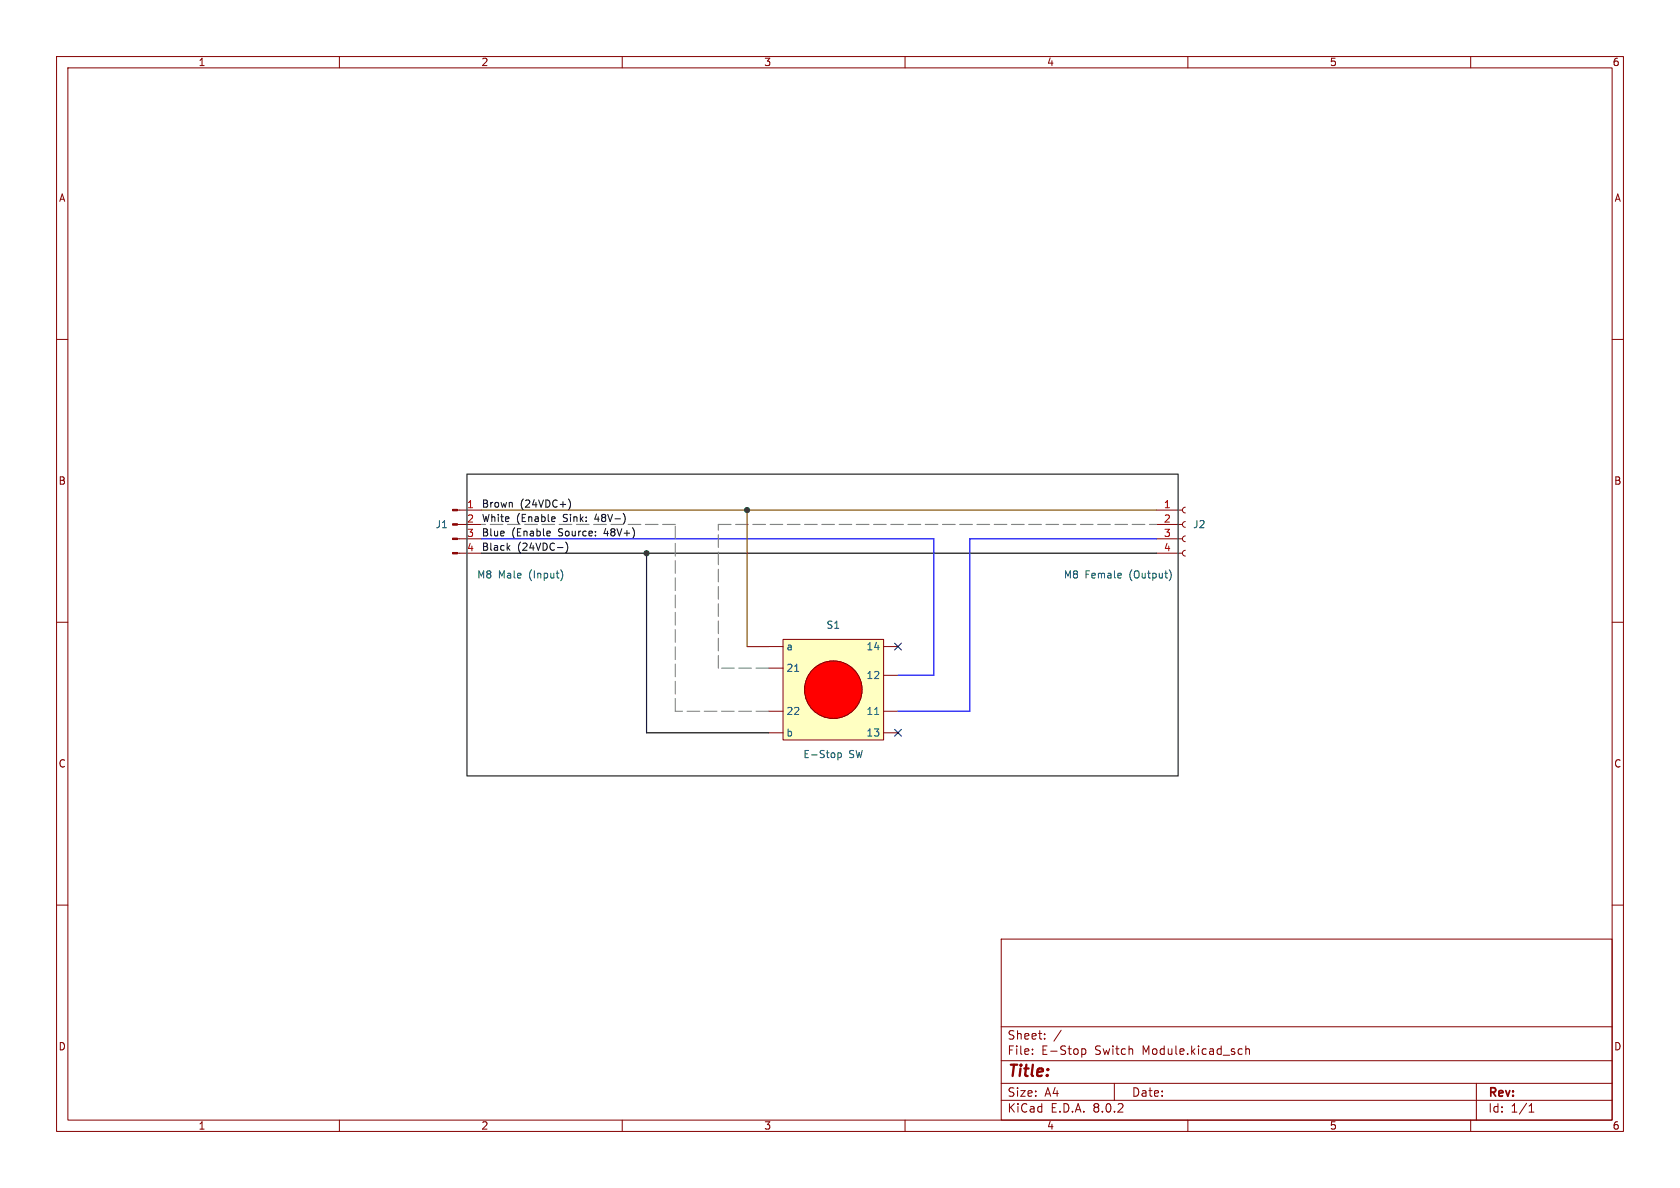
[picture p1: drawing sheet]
<svg xmlns="http://www.w3.org/2000/svg" width="297mm" height="210mm" viewBox="0 0 297 210" stroke-linecap="round" stroke-linejoin="round" font-family="sans-serif">
<g fill="none" stroke="#840000" stroke-width=".18">
<path d="M10 10h277v190h-277zM12 12h273v186h-273zM60 10v2M110 10v2M160 10v2M210 10v2M260 10v2M10 60h2M285 60h2M80.9 97.8h4.2M80.9 95.3h4.2M80.9 92.7h4.2"/>
<path d="M80.9 90.2h4.2M10 110h2M285 110h2M10 160h2M285 160h2M177 166h108v32h-108zM60 198v2M110 198v2M160 198v2M177 194.5h108M177 191.5h108M177 187.5h108"/>
<path d="M177 181.5h108M182.5 186.3v.1M182.5 185.5v.1M184.7 183.6v.1M184.7 182.8v.1M187.6 182.1l-1.3 2M191.2 185.4v1.5M191.2 185.5l.5-.1 .3 .3v.4l-.2 .2h-.6M197 191.5v3M210 198v2M219.2 185.4l.4 .1M219.6 186.3l-.4 .1"/>
<path d="M220.2 185.5l.3-.1 .3 .1 .1 .9M220.2 184.9v1.5M260 198v2M261 191.5v6.5M270.3 196.6h.9M270.3 195.5l.4-.4v1.5"/>
</g>
<g fill="#840000" stroke="#840000" stroke-width=".18">
<path d="M80 97.7h.9v.2h-.9z"/>
<path d="M80 95.1h.9v.3h-.9z"/>
<path d="M80 92.6h.9v.2h-.9z"/>
<path d="M80 90h.9v.3h-.9z"/>
</g>
<path d="M99.2 100.8a1.49 1.49 0 0 1 0 1.8" fill="none" stroke="#006464" stroke-width=".18"/>
<path d="M138.4 113h17.8v17.8h-17.8z" fill="#ffffc2"/>
<circle cx="147.3" cy="121.9" r="5.1" fill="#f00" stroke="#f00" stroke-width=".18"/>
<g fill="none" stroke="#840000" stroke-width=".18">
<path d="M204.5 97.8h4.5M204.5 95.3h4.5M204.5 92.7h4.5M204.5 90.2h4.5M209.5 97.3l-.3 .1-.2 .4 .2 .3 .3 .2M209.5 94.7l-.3 .2-.2 .4 .2 .3 .3 .2M209.5 92.2l-.3 .2-.2 .3 .2 .4 .3 .1M209.5 89.7l-.3 .1-.2 .4 .2 .3 .3 .2M135.9 114.3h2.5M135.9 118.1h2.5M138.4 113h17.8v17.8h-17.8zM156.2 119.4h2.5"/>
<path d="M156.2 114.3h2.5M135.9 125.7h2.5M135.9 129.5h2.5M156.2 125.7h2.5M156.2 129.5h2.5"/>
<circle cx="147.3" cy="121.9" r="5.1"/>
</g>
<path d="M140.5 118.7h.7M206.7 100.7a1.46 1.46 0 0 1 0 2M148.1 133.1v1.3M148.1 133.1h.4l.2 .2-.1 .6h-.5M154.6 126.3h.8" fill="none" stroke="#006464" stroke-width=".18"/>
<path d="M89.8 96.8l.3 .5M90.1 96.4l-.4 .5M96.9 93.9l.3 .1 .1 .2-.6 .1M97.2 94.7h-.3M97.7 91.4h.4v.3l-.6 .1M98.1 92.1l-.4 .1M98.6 96.8h.9M100 95.8a1.46 1.46 0 0 1 0 2M100.5 88.2a1.46 1.46 0 0 1 0 1.9M110.2 90.8a1.49 1.49 0 0 1 0 1.8" fill="none" stroke="#0f0f0f" stroke-width=".18"/>
<path d="M82.5 83.8h125.8v53.4h-125.8z" fill="none" stroke="#484848" stroke-width=".25"/>
<path d="M85.1 97.8h119.4M114.3 97.8v31.7h21.6" fill="none" stroke="#000" stroke-width=".2"/>
<path d="M119.4 92.7h-34.3M127 92.7h77.5M127 118.1v-25.4M135.9 118.1h-8.9M119.4 125.7v-33M135.9 125.7h-16.5" fill="none" stroke="#848484" stroke-width=".2" stroke-dasharray="2.2 .8"/>
<path d="M85.1 95.3h80v24.1h-6.4M204.5 95.3h-33.1v30.4h-12.7" fill="none" stroke="#00f" stroke-width=".2"/>
<path d="M85.1 90.2h119.4M132.1 90.2v24.1h3.8" fill="none" stroke="#804d00" stroke-width=".2"/>
<path d="M158.1 113.7l1.3 1.2M159.4 113.7l-1.3 1.2M158.1 128.9l1.3 1.2M159.4 128.9l-1.3 1.2" fill="none" stroke="#000084" stroke-width=".18"/>
<g fill="#009600" stroke="#009600" stroke-width=".18">
<circle cx="114.3" cy="97.8" r=".46"/>
<circle cx="132.1" cy="90.2" r=".46"/>
</g>
<text font-size="2.8" fill="#840000" x="178" y="190.9">Title:</text>
<g font-size="2.1" fill="#840000">
<text x="178" y="184">Sheet:</text>
<text x="178" y="186.7">File:</text>
<text x="184.1" y="186.7">E-Stop</text>
<text x="193.6" y="186.7">Switch</text>
<text x="202.1" y="186.7">Module.kicad_sch</text>
<text x="178" y="196.9">KiCad</text>
<text x="178" y="194.1">Size:</text>
<text x="184.7" y="194.1">A4</text>
<text x="185.7" y="196.9">E.D.A.</text>
<text x="193.3" y="196.9">8.0.2</text>
<text x="200" y="194.1">Date:</text>
<text x="263" y="194.3">Rev:</text>
<text x="263" y="196.9">Id:</text>
<text x="267.1" y="196.9">1/1</text>
</g>
<g font-size="1.8" fill="#840000">
<text x="35" y="11.9">1</text>
<text x="85" y="11.9">2</text>
<text x="135" y="11.9">3</text>
<text x="185" y="11.9">4</text>
<text x="235" y="11.9">5</text>
<text x="285" y="11.9">6</text>
<text x="10.3" y="35.9">A</text>
<text x="285.3" y="35.9">A</text>
<text x="10.3" y="85.9">B</text>
<text x="285.3" y="85.9">B</text>
<text x="10.3" y="135.9">C</text>
<text x="285.3" y="135.9">C</text>
<text x="10.3" y="185.9">D</text>
<text x="285.3" y="185.9">D</text>
<text x="35" y="199.9">1</text>
<text x="85" y="199.9">2</text>
<text x="135" y="199.9">3</text>
<text x="185" y="199.9">4</text>
<text x="235" y="199.9">5</text>
<text x="285" y="199.9">6</text>
</g>
<g font-size="1.8" fill="#a90000">
<text x="82.5" y="89.9">1</text>
<text x="205.7" y="89.9">1</text>
<text x="82.5" y="92.5">2</text>
<text x="82.5" y="95">3</text>
<text x="205.7" y="92.5">2</text>
<text x="205.7" y="95">3</text>
<text x="82.5" y="97.5">4</text>
<text x="205.7" y="97.5">4</text>
</g>
<g font-size="1.8" fill="#0f0f0f">
<text x="85.1" y="89.8">Brown</text>
<text x="91.9" y="89.8">(24VDC+)</text>
<text x="85.1" y="92.4">White</text>
<text x="85.1" y="94.9">Blue</text>
<text x="90.4" y="94.9">(Enable</text>
<text x="91.3" y="92.4">(Enable</text>
<text x="98.8" y="94.9">Source:</text>
<text x="99.6" y="92.4">Sink:</text>
<text x="105.4" y="92.4">48V-)</text>
<text x="107" y="94.9">48V+)</text>
<text x="85.1" y="97.4">Black</text>
<text x="91.5" y="97.4">(24VDC-)</text>
</g>
<g font-size="1.8" fill="#006464">
<text x="76.9" y="93.6">J1</text>
<text x="210.8" y="93.6">J2</text>
<text x="84.3" y="102.5">M8</text>
<text x="88.1" y="102.5">Male</text>
<text x="93.6" y="102.5">(Input)</text>
<text x="188" y="102.5">M8</text>
<text x="191.8" y="102.5">Female</text>
<text x="199.7" y="102.5">(Output)</text>
<text x="146" y="111.4">S1</text>
<text x="138.9" y="119">21</text>
<text x="138.9" y="115.2">a</text>
<text x="153.1" y="115.2">14</text>
<text x="153.1" y="120.2">12</text>
<text x="138.9" y="126.6">22</text>
<text x="138.9" y="130.4">b</text>
<text x="153.1" y="126.6">11</text>
<text x="153.1" y="130.4">13</text>
<text x="141.9" y="134.2">E-Stop</text>
<text x="150.1" y="134.2">SW</text>
</g>
</svg>
